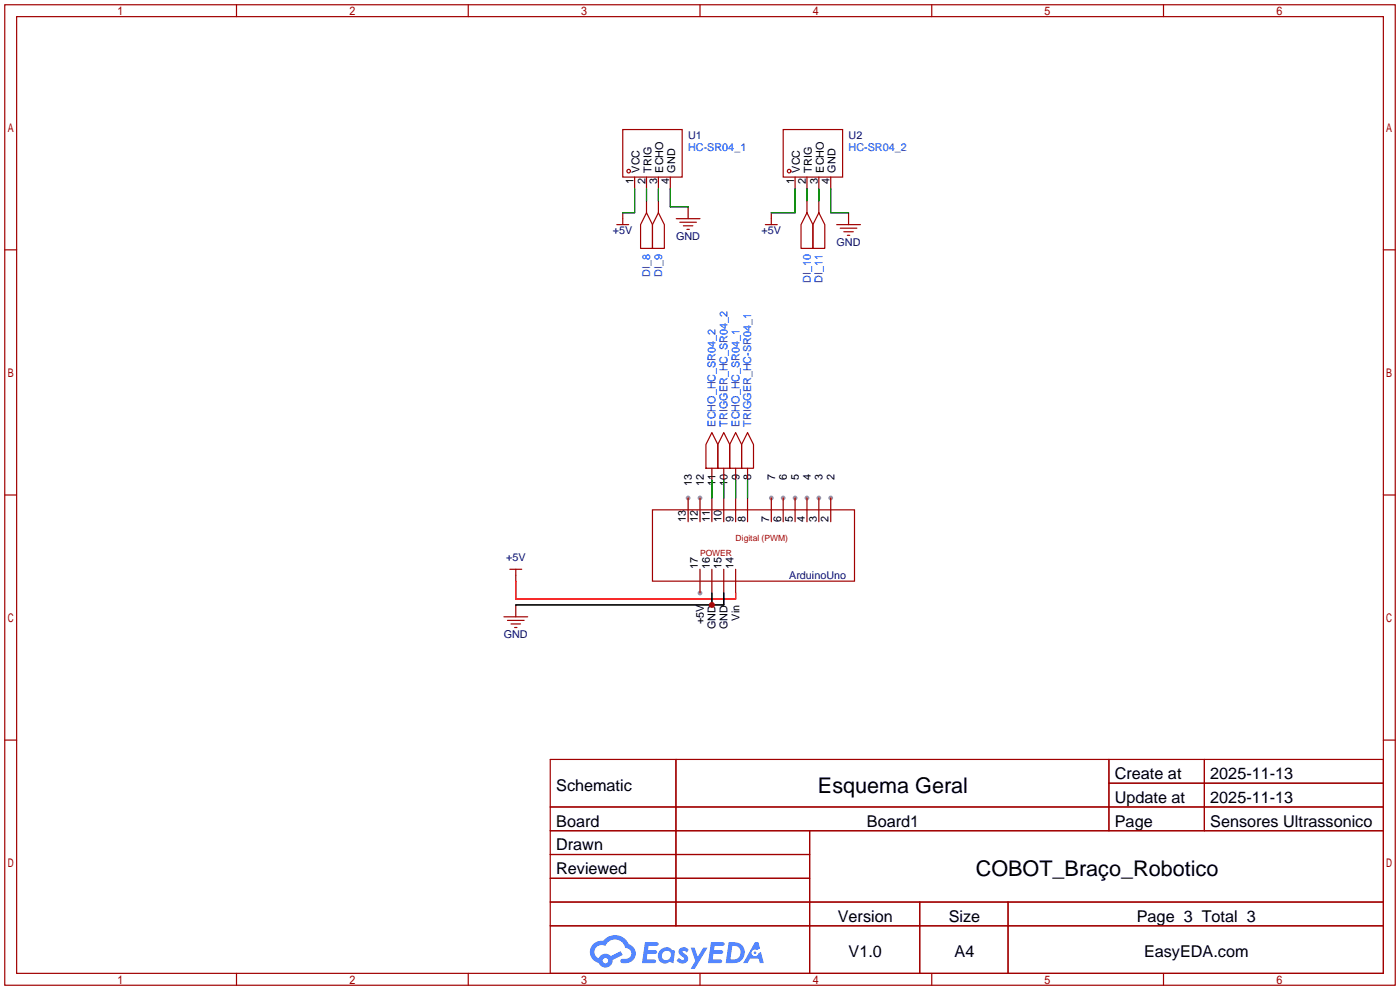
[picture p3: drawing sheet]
<svg xmlns="http://www.w3.org/2000/svg" width="299mm" height="212mm" viewBox="0 0 299 212" stroke-linecap="round" stroke-linejoin="round" font-family="sans-serif">
<g fill="#999">
<circle cx="177.5" cy="106.4" r=".51"/>
<circle cx="175" cy="106.4" r=".51"/>
<circle cx="172.5" cy="106.4" r=".51"/>
<circle cx="169.9" cy="106.4" r=".51"/>
<circle cx="167.4" cy="106.4" r=".51"/>
<circle cx="164.8" cy="106.4" r=".51"/>
<circle cx="149.6" cy="106.4" r=".51"/>
<circle cx="147.1" cy="106.4" r=".51"/>
<circle cx="149.6" cy="126.7" r=".51"/>
</g>
<g fill="none" stroke="#a10000" stroke-width=".25">
<path d="M1 1h297.2v209.6h-297.2zM3.6 3.6h292.1v204.4h-292.1zM50.5 1v2.6M100.1 1v2.6M149.6 1v2.6M199.1 1v2.6M248.7 1v2.6M1 53.4h2.6M295.7 53.4h2.5M1 105.8h2.6M295.7 105.8h2.5M1 158.2h2.6"/>
<path d="M295.7 158.2h2.5M117.6 162.3h178.1v45.7h-178.1zM117.6 172.5h178.1M117.6 177.5h178.1M144.5 162.3v35.6M173 177.5v30.5M237 162.3v15.2M237 167.4h58.7M257.4 162.3v15.2M117.6 182.6h55.4M117.6 192.8h178.1M117.6 187.7h55.4"/>
<path d="M117.6 197.9h178.1M196.6 192.8v15.2M215.4 192.8v15.2M50.5 208v2.6M100.1 208v2.6M149.6 208v2.6M199.1 208v2.6M248.7 208v2.6"/>
</g>
<g fill="#5487ff">
<path d="M145.3 202.7a1.3 1.3 0 0 1 1.9 .3l-.4 .6a.54 .54 0 0 0-.9-.2l.1 .2a1.34 1.34 0 0 1 .9 1.8 1.47 1.47 0 0 1-2.3-.1l.5-.6 .8 .5a.31 .31 0 0 0 .4-.3 .31 .31 0 0 0-.3-.4 1.12 1.12 0 0 1-.7-1.8z"/>
<path d="M147.6 202.5h.9l.6 2 1.2-2h.9l-2.7 4.6h-.9l1-1.7z"/>
<path d="M137.8 201.4h1.7a1.31 1.31 0 0 1 1.2 .2 .4 .4 0 0 1-.3 .5l-1.8 .1-.1 .9h1.6a.4 .4 0 0 1 .4 .4 .4 .4 0 0 1-.5 .4h-1.6l-.2 1.2h1.4a.46 .46 0 0 1 .5 0 .46 .46 0 0 1 .1 .5l-.4 .2h-2.6z"/>
<path d="M151.9 201.4h1.7a1.32 1.32 0 0 1 1.2 .2 .39 .39 0 0 1-.3 .5l-1.8 .1-.1 .9h1.6a.4 .4 0 0 1 .4 .4 .4 .4 0 0 1-.4 .4h-1.7l-.2 1.2h1.4a.46 .46 0 0 1 .5 0 .46 .46 0 0 1 .1 .5l-.4 .2h-2.6z"/>
<path d="M161.3 201.4h.8l.3 1.3-.6 .4a.75 .75 0 0 0-1.1 .3 .75 .75 0 0 0 .5 1 .75 .75 0 0 0 .9-.7l.5-.2 .6 2.3h-.8l-.3-.9h-1.8l-.5 .9h-1z"/>
<path d="M155.7 201.4l-.6 4.4h1.5a2.27 2.27 0 0 0 2.6-2.2 2.27 2.27 0 0 0-2.7-2.2zM156.5 202.1a1.5 1.5 0 0 1 1.8 1.6 1.5 1.5 0 0 1-1.9 1.4h-.3z"/>
<path d="M141.2 203a1.6 1.6 0 0 0-.3 2.3 1.6 1.6 0 0 0 2.3 .2l.7 .3 .3-2.4-.1-.3-.5-.1a1.58 1.58 0 0 0-2.4 0zM141.8 203.5a.98 .98 0 0 1 1.6 .4 .98 .98 0 0 1-1.1 1.3 .94 .94 0 0 1-.9-.7 .94 .94 0 0 1 .4-1z"/>
<path d="M126.8 201.8a2.37 2.37 0 0 0 1.1 4 1.54 1.54 0 0 0 1.8 1 1.54 1.54 0 0 0 1.2-1.6l2.2-1.1-.5-.8-2 1a1.57 1.57 0 0 0-2.7 .5 1.5 1.5 0 0 1-.7-2.1 1.5 1.5 0 0 1 2.2-.5 2.23 2.23 0 0 1 2.3-1.4 2.23 2.23 0 0 1 2 1.8 1.16 1.16 0 0 1 1.2 1.1 1.16 1.16 0 0 1-1.1 1.2h-.7a.47 .47 0 0 0-.5 .4 .47 .47 0 0 0 .4 .5 2.17 2.17 0 0 0 2.5-.9 2.17 2.17 0 0 0-.3-2.7l-.8-.4a3.2 3.2 0 0 0-5.5-.7l-1.1 .1zM128.8 205.3a.6 .6 0 0 1 1.2 0 .6 .6 0 0 1-1.2 0z"/>
<circle cx="161.4" cy="203.6" r=".28"/>
</g>
<g fill="none" stroke="#a10000" stroke-width=".25">
<path d="M133.1 27.7h12.7v10.1h-12.7zM167.4 27.7h12.7v10.1h-12.7zM138.2 45.5l1.2 2.5v5.1h-2.5v-5.1zM140.7 45.5l1.3 2.5v5.1h-2.6v-5.1zM172.5 45.5l1.2 2.5v5.1h-2.5v-5.1zM139.4 109h43.2v15.2h-43.2zM107.7 131.8h5.1M108.5 132.6h3.5M109 121.7h2.5M109.2 133.4h2.1M110 134.1h.5M110.2 121.7v1.2"/>
<circle cx="134.4" cy="36.6" r=".38"/>
<circle cx="168.7" cy="36.6" r=".38"/>
</g>
<g fill="none" stroke="#870000" stroke-width=".25">
<path d="M135.6 37.8v2.6M138.2 37.8v2.6M140.7 37.8v2.6M143.3 37.8v2.6M169.9 37.8v2.6M172.5 37.8v2.6M175 37.8v2.6M177.5 37.8v2.6M138.2 42.9v2.6M140.7 42.9v2.6M172.5 42.9v2.6M147.1 106.4v5.1"/>
<path d="M149.6 106.4v5.1M152.1 106.4v5.1M154.7 106.4v5.1M157.2 106.4v5.1M159.8 106.4v5.1M164.8 106.4v5.1M167.4 106.4v5.1M169.9 106.4v5.1M172.5 106.4v5.1M175 106.4v5.1M177.5 106.4v5.1M110.2 122.9v1.3"/>
<path d="M110.2 129.3v2.5M149.6 121.7v5M152.1 121.7v5M154.7 121.7v5M157.2 121.7v5"/>
</g>
<path d="M110.2 124.2v3.8h47v-1.3" fill="none" stroke="#f00" stroke-width=".25"/>
<path d="M152.1 126.7v2.6M154.7 126.7v2.6h-44.5" fill="none" stroke="#000" stroke-width=".25"/>
<path d="M138.2 40.4v2.5M140.7 40.4v2.5" fill="none" stroke="#008700" stroke-width=".25"/>
<circle cx="152.1" cy="129.3" r=".63" fill="#c00"/>
<path d="M135.6 40.4v5.1h-2.5M143.3 40.4v3.8h3.8M169.9 40.4v5.1h-5.1M172.5 40.4v2.5M175 40.4v2.5M177.5 40.4v5.1h3.9M152.1 102.6v3.8M154.7 102.6v3.8M157.2 102.6v3.8M159.8 102.6v3.8" fill="none" stroke="#008700" stroke-width=".25"/>
<path d="M133.1 45.5v1.2M147.1 44.2v2.5M164.8 45.5v1.2M175 42.9v2.6M181.4 45.5v2.5M152.1 100.1v2.5M154.7 100.1v2.5M157.2 100.1v2.5M159.8 100.1v2.5" fill="none" stroke="#870000" stroke-width=".25"/>
<g fill="none" stroke="#a10000" stroke-width=".25">
<path d="M131.8 48h2.6M133.1 46.7v1.3M144.5 46.7h5.1M145.3 47.5h3.5M146 48.3h2.1M146.8 49h.5M163.6 48h2.5M164.8 46.7v1.3M175 45.5l1.3 2.5v5.1h-2.6v-5.1zM178.8 48h5.1M179.6 48.8h3.5M180.3 49.5h2.1"/>
<path d="M181.1 50.3h.5M152.1 92.5l1.3 2.5v5.1h-2.5v-5.1zM154.7 92.5l1.3 2.5v5.1h-2.6v-5.1zM157.2 92.5l1.3 2.5v5.1h-2.5v-5.1zM159.8 92.5l1.2 2.5v5.1h-2.5v-5.1z"/>
</g>
<g font-size="4.6">
<text x="174.8" y="169.4">Esquema Geral</text>
<text x="208.6" y="187.2">COBOT_Braço_Robotico</text>
</g>
<g font-size="3.5">
<text x="238.3" y="166.5">Create at</text>
<text x="258.7" y="166.5">2025-11-13</text>
<text x="118.9" y="169.1">Schematic</text>
<text x="238.3" y="171.6">Update at</text>
<text x="258.7" y="171.6">2025-11-13</text>
<text x="118.9" y="176.7">Board</text>
<text x="185.3" y="176.7">Board1</text>
<text x="238.3" y="176.7">Page</text>
<text x="258.7" y="176.7">Sensores Ultrassonico</text>
<text x="118.9" y="181.8">Drawn</text>
<text x="118.9" y="186.8">Reviewed</text>
<text x="179.1" y="197">Version</text>
<text x="202.8" y="197">Size</text>
<text x="243" y="197">Page 3 Total 3</text>
<text x="181.4" y="204.6">V1.0</text>
<text x="204" y="204.6">A4</text>
<text x="244.5" y="204.6">EasyEDA.com</text>
</g>
<g font-size="2.3" fill="#000080">
<text x="147.1" y="29.8">U1</text>
<text x="181.4" y="29.8">U2</text>
<text x="131" y="50.1">+5V</text>
<text x="144.5" y="51.4">GND</text>
<text x="162.8" y="50.1">+5V</text>
<text x="178.8" y="52.6">GND</text>
<text x="108.2" y="119.9">+5V</text>
<text x="168.7" y="123.7">ArduinoUno</text>
<text x="107.7" y="136.4">GND</text>
</g>
<g font-size="2.3" fill="#00f">
<text x="147.1" y="32.3">HC-SR04_1</text>
<text x="181.4" y="32.3">HC-SR04_2</text>
<text x="139" y="59.2" transform="rotate(-90 139 59.2)">DI_8</text>
<text x="141.5" y="59.2" transform="rotate(-90 141.5 59.2)">DI_9</text>
<text x="173.3" y="60.5" transform="rotate(-90 173.3 60.5)">DI_10</text>
<text x="175.8" y="60.5" transform="rotate(-90 175.8 60.5)">DI_11</text>
<text x="153" y="91.2" transform="rotate(-90 153 91.2)">ECHO_HC_SR04_2</text>
<text x="155.5" y="91.2" transform="rotate(-90 155.5 91.2)">TRIGGER_HC_SR04_2</text>
<text x="158" y="91.2" transform="rotate(-90 158 91.2)">ECHO_HC_SR04_1</text>
<text x="160.6" y="91.2" transform="rotate(-90 160.6 91.2)">TRIGGER_HC-SR04_1</text>
</g>
<g font-size="2.3">
<text x="135.4" y="39.3" transform="rotate(-90 135.4 39.3)">1</text>
<text x="136.7" y="36.9" transform="rotate(-90 136.7 36.9)">VCC</text>
<text x="137.9" y="39.3" transform="rotate(-90 137.9 39.3)">2</text>
<text x="139.2" y="36.9" transform="rotate(-90 139.2 36.9)">TRIG</text>
<text x="140.5" y="39.3" transform="rotate(-90 140.5 39.3)">3</text>
<text x="141.8" y="36.9" transform="rotate(-90 141.8 36.9)">ECHO</text>
<text x="143" y="39.3" transform="rotate(-90 143 39.3)">4</text>
<text x="144.3" y="36.9" transform="rotate(-90 144.3 36.9)">GND</text>
<text x="169.7" y="39.3" transform="rotate(-90 169.7 39.3)">1</text>
<text x="171" y="36.9" transform="rotate(-90 171 36.9)">VCC</text>
<text x="172.2" y="39.3" transform="rotate(-90 172.2 39.3)">2</text>
<text x="173.5" y="36.9" transform="rotate(-90 173.5 36.9)">TRIG</text>
<text x="174.8" y="39.3" transform="rotate(-90 174.8 39.3)">3</text>
<text x="176" y="36.9" transform="rotate(-90 176 36.9)">ECHO</text>
<text x="177.3" y="39.3" transform="rotate(-90 177.3 39.3)">4</text>
<text x="178.6" y="36.9" transform="rotate(-90 178.6 36.9)">GND</text>
<text x="147.9" y="103.9" transform="rotate(-90 147.9 103.9)">13</text>
<text x="150.4" y="103.9" transform="rotate(-90 150.4 103.9)">12</text>
<text x="153" y="103.9" transform="rotate(-90 153 103.9)">11</text>
<text x="155.5" y="103.9" transform="rotate(-90 155.5 103.9)">10</text>
<text x="158" y="102.6" transform="rotate(-90 158 102.6)">9</text>
<text x="160.6" y="102.6" transform="rotate(-90 160.6 102.6)">8</text>
<text x="165.7" y="102.6" transform="rotate(-90 165.7 102.6)">7</text>
<text x="168.2" y="102.6" transform="rotate(-90 168.2 102.6)">6</text>
<text x="170.7" y="102.6" transform="rotate(-90 170.7 102.6)">5</text>
<text x="173.3" y="102.6" transform="rotate(-90 173.3 102.6)">4</text>
<text x="175.8" y="102.6" transform="rotate(-90 175.8 102.6)">3</text>
<text x="178.4" y="102.6" transform="rotate(-90 178.4 102.6)">2</text>
<text x="146.6" y="111.5" transform="rotate(-90 146.6 111.5)">13</text>
<text x="149.1" y="111.5" transform="rotate(-90 149.1 111.5)">12</text>
<text x="151.7" y="111.5" transform="rotate(-90 151.7 111.5)">11</text>
<text x="154.2" y="111.5" transform="rotate(-90 154.2 111.5)">10</text>
<text x="156.8" y="111.5" transform="rotate(-90 156.8 111.5)">9</text>
<text x="159.3" y="111.5" transform="rotate(-90 159.3 111.5)">8</text>
<text x="164.4" y="111.5" transform="rotate(-90 164.4 111.5)">7</text>
<text x="166.9" y="111.5" transform="rotate(-90 166.9 111.5)">6</text>
<text x="169.5" y="111.5" transform="rotate(-90 169.5 111.5)">5</text>
<text x="172" y="111.5" transform="rotate(-90 172 111.5)">4</text>
<text x="174.5" y="111.5" transform="rotate(-90 174.5 111.5)">3</text>
<text x="177.1" y="111.5" transform="rotate(-90 177.1 111.5)">2</text>
<text x="149.1" y="121.7" transform="rotate(-90 149.1 121.7)">17</text>
<text x="151.7" y="121.7" transform="rotate(-90 151.7 121.7)">16</text>
<text x="154.2" y="121.7" transform="rotate(-90 154.2 121.7)">15</text>
<text x="156.8" y="121.7" transform="rotate(-90 156.8 121.7)">14</text>
<text x="150.4" y="133.5" transform="rotate(-90 150.4 133.5)">+5V</text>
<text x="153" y="134.4" transform="rotate(-90 153 134.4)">GND</text>
<text x="155.5" y="134.4" transform="rotate(-90 155.5 134.4)">GND</text>
<text x="158" y="132.6" transform="rotate(-90 158 132.6)">Vin</text>
</g>
<g font-size="1.8" fill="#a00000">
<text x="149.6" y="118.8">POWER</text>
<text x="157.2" y="115.7">Digital (PWM)</text>
</g>
</svg>
